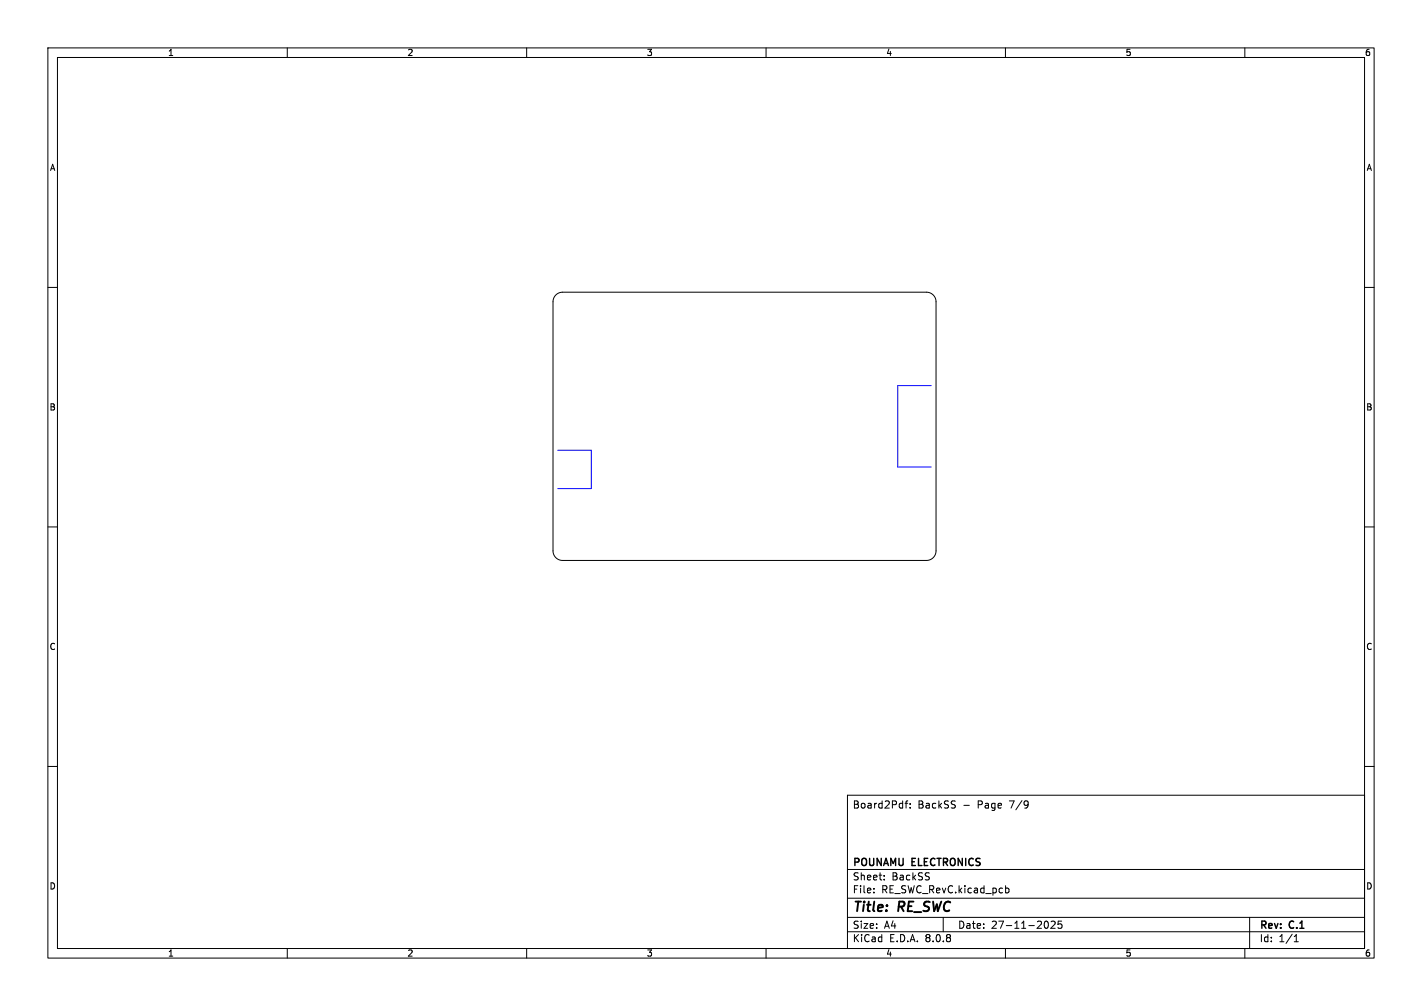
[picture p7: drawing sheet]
<svg xmlns="http://www.w3.org/2000/svg" width="297mm" height="210mm" viewBox="0 0 297 210" stroke-linecap="round" stroke-linejoin="round" font-family="sans-serif">
<g fill="none" stroke="#000" stroke-width=".21">
<path d="M10 10h277v190h-277zM12 12h273v186h-273zM60 10v2M110 10v2M160 10v2M210 10v2M260 10v2M10 60h2M285 60h2M116.1 61.6l.7-.5 .7-.1h76a2 2 0 0 1 2 2v52a2 2 0 0 1-2 2h-76a2 2 0 0 1-2-2v-52l.1-.7zM10 110h2M285 110h2"/>
<path d="M10 160h2M285 160h2M177 166h108v32h-108zM189 167.7h.6M189.6 167.2l-.4 .2v1.3M190.1 168.6v.1M190.1 167.8v.1M214.6 167.3h.1a1.26 1.26 0 0 1-.2 1.3M214.7 167.8l-.1 .3M60 198v2M110 198v2M160 198v2"/>
<path d="M177 194.5h108M177 191.5h108M177 187.5h108M177 181.5h108M182.5 186.3v.1M182.5 185.5v.1M184.7 183.6v.1M184.7 182.8v.1M197 191.5v3M210 198v2M210 185.5l.5-.1 .2 .3-.1 .6h-.6M218.3 192.4l.2-.1a.8 .8 0 0 1 .5 .7 .8 .8 0 0 1-.5 .8l-.2-.1"/>
<path d="M219.5 192.4l.6-.1 .3 .4-.9 1.1h.9M221.7 192.3h-.7v.7l.2-.1h.5l.1 .3-.1 .5-.2 .1-.5-.1M260 198v2M261 191.5v6.5M270.3 196.6h.9M270.3 195.5l.4-.4v1.5"/>
</g>
<path d="M116.5 94h7v8h-7M194.5 80.5h-7v17h7" fill="none" stroke="#00f" stroke-width=".21"/>
<g font-size="2.8">
<text x="178" y="190.9">Title:</text>
<text x="187.7" y="190.9">RE_SWC</text>
</g>
<g font-size="2.1">
<text x="178" y="169">Board2Pdf:</text>
<text x="191.7" y="169">BackSS</text>
<text x="201.2" y="169">-</text>
<text x="204.3" y="169">Page</text>
<text x="211.1" y="169">7/9</text>
<text x="178" y="184">Sheet:</text>
<text x="178" y="181.2">POUNAMU</text>
<text x="186.2" y="184">BackSS</text>
<text x="190.5" y="181.2">ELECTRONICS</text>
<text x="178" y="186.7">File:</text>
<text x="184.1" y="186.7">RE_SWC_RevC.kicad_pcb</text>
<text x="178" y="196.9">KiCad</text>
<text x="178" y="194.1">Size:</text>
<text x="184.7" y="194.1">A4</text>
<text x="185.7" y="196.9">E.D.A.</text>
<text x="193.3" y="196.9">8.0.8</text>
<text x="200" y="194.1">Date:</text>
<text x="207" y="194.1">27-11-2025</text>
<text x="263" y="194.3">Rev:</text>
<text x="263" y="196.9">Id:</text>
<text x="267.1" y="196.9">1/1</text>
<text x="269.4" y="194.3">C.1</text>
</g>
<g font-size="1.8">
<text x="35" y="11.9">1</text>
<text x="85" y="11.9">2</text>
<text x="135" y="11.9">3</text>
<text x="185" y="11.9">4</text>
<text x="235" y="11.9">5</text>
<text x="285" y="11.9">6</text>
<text x="10.3" y="35.9">A</text>
<text x="285.4" y="35.9">A</text>
<text x="10.3" y="85.9">B</text>
<text x="285.3" y="85.9">B</text>
<text x="10.3" y="135.9">C</text>
<text x="285.3" y="135.9">C</text>
<text x="10.3" y="185.9">D</text>
<text x="285.3" y="185.9">D</text>
<text x="35" y="199.9">1</text>
<text x="85" y="199.9">2</text>
<text x="135" y="199.9">3</text>
<text x="185" y="199.9">4</text>
<text x="235" y="199.9">5</text>
<text x="285" y="199.9">6</text>
</g>
</svg>
